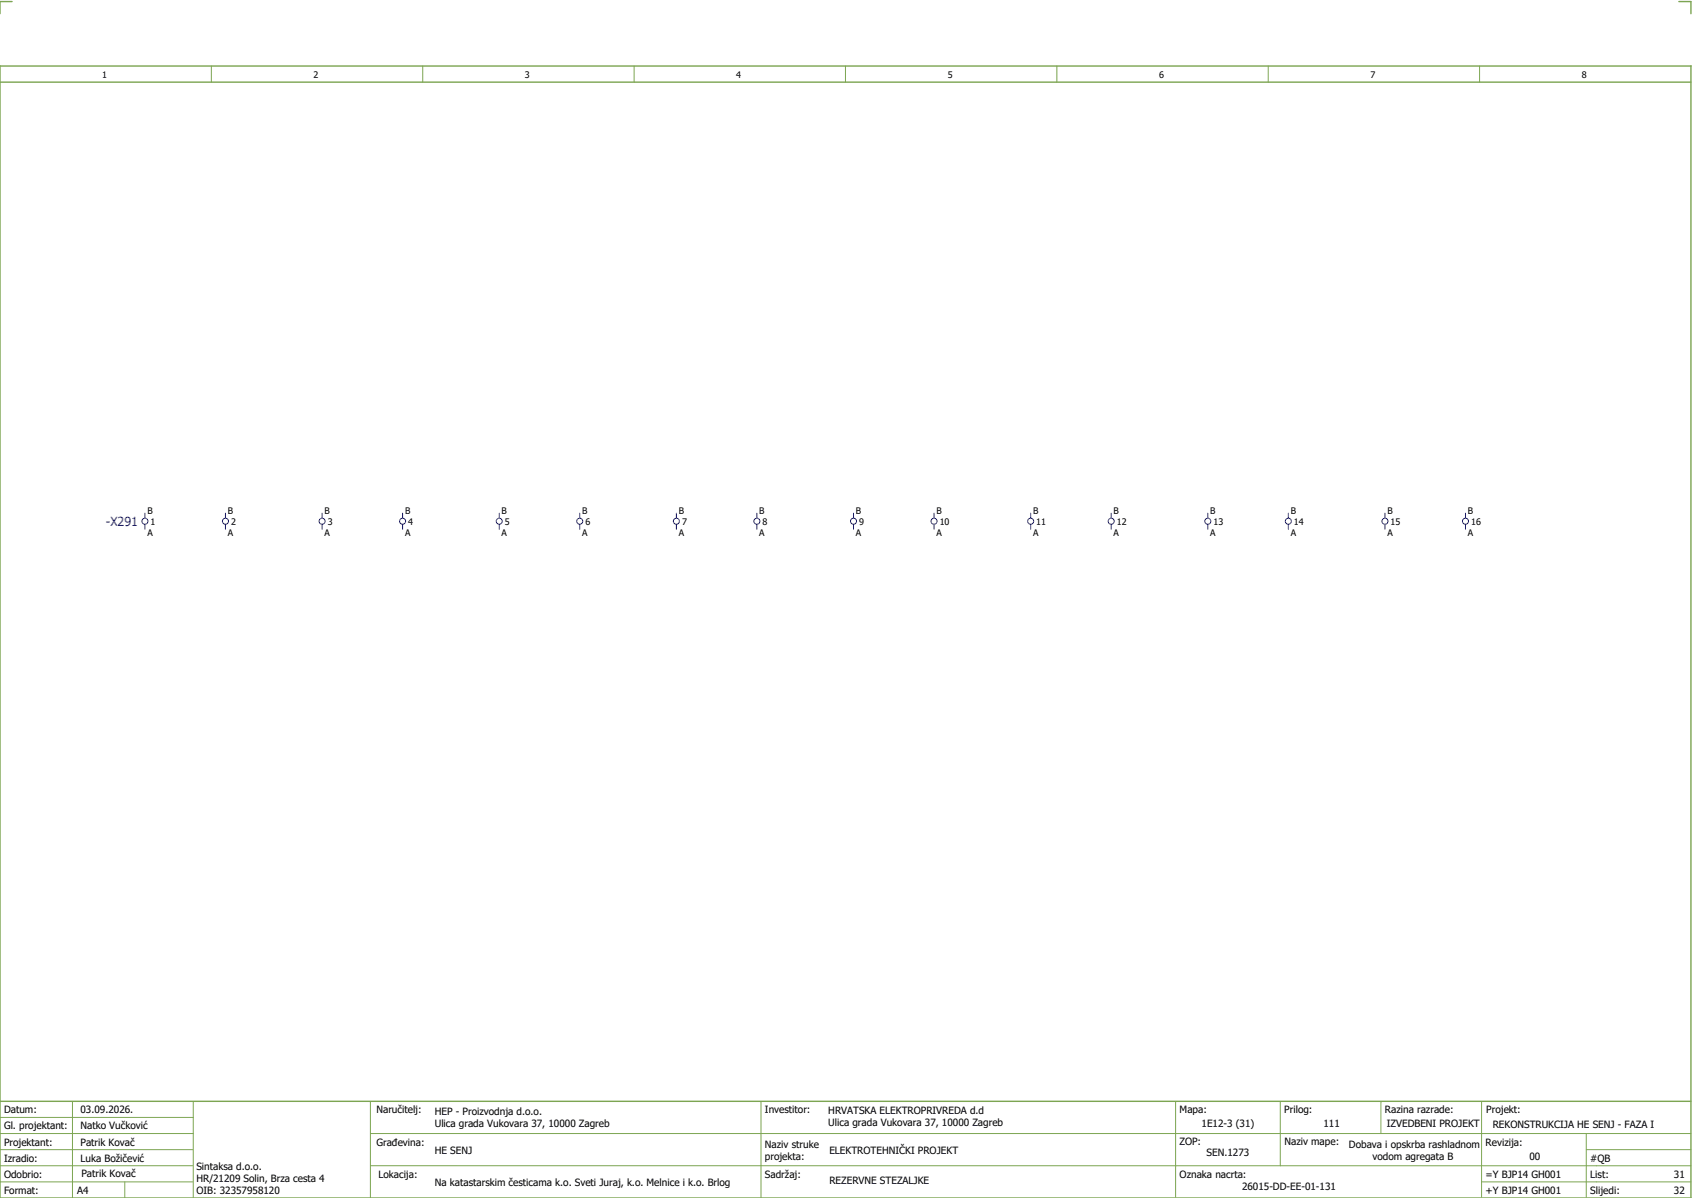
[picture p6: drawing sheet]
<svg xmlns="http://www.w3.org/2000/svg" width="421mm" height="297mm" viewBox="0 0 421 297" stroke-linecap="round" stroke-linejoin="round" font-family="sans-serif">
<path d="M0 16.4h420v281h-420zM3 .4h-3v3M417 .4h3v3M0 20.4h420M0 273.4h420" fill="none" stroke="#7ca552" stroke-width=".35"/>
<g fill="none" stroke="#7ca552" stroke-width=".25">
<path d="M52.5 16.4v4M105 16.4v4M157.5 16.4v4M210 16.4v4M262.5 16.4v4M315 16.4v4M367.5 16.4v4M0 277.4h48M18 273.4v24M48 273.4v24M92 273.4v24M189 273.4v24"/>
<path d="M292 273.4v23.8M318 273.4v16M343 273.4v8M368 273.4v23.8M0 281.4h48M0 285.4h47.8M0 293.4h47.8M31 293.4v4M47.8 289.4h-47.8M92 281.4h328M92 289.4h328M368 293.4h52"/>
<path d="M394 285.4h26M394 281.4v15.8"/>
</g>
<g fill="none" stroke="#00f" stroke-width=".25">
<path d="M36 127.4v1.2M36 130.1v1.3M56 127.4v1.2M56 130.1v1.3M80 127.4v1.2M80 130.1v1.3M100 127.4v1.2M100 130.1v1.3M124 127.4v1.2M124 130.1v1.3M144 127.4v1.2M144 130.1v1.3"/>
<path d="M168 127.4v1.2M168 130.1v1.3M188 127.4v1.2M188 130.1v1.3M212 127.4v1.2M212 130.1v1.3M232 127.4v1.2M232 130.1v1.3M256 127.4v1.2M256 130.1v1.3M276 127.4v1.2M276 130.1v1.3"/>
<path d="M300 127.4v1.2M300 130.1v1.3M320 127.4v1.2M320 130.1v1.3M344 127.4v1.2M344 130.1v1.3M364 127.4v1.2M364 130.1v1.3"/>
<circle cx="36" cy="129.4" r=".75"/>
<circle cx="56" cy="129.4" r=".75"/>
<circle cx="80" cy="129.4" r=".75"/>
<circle cx="100" cy="129.4" r=".75"/>
<circle cx="124" cy="129.4" r=".75"/>
<circle cx="144" cy="129.4" r=".75"/>
<circle cx="168" cy="129.4" r=".75"/>
<circle cx="188" cy="129.4" r=".75"/>
<circle cx="212" cy="129.4" r=".75"/>
<circle cx="232" cy="129.4" r=".75"/>
<circle cx="256" cy="129.4" r=".75"/>
<circle cx="276" cy="129.4" r=".75"/>
<circle cx="300" cy="129.4" r=".75"/>
<circle cx="320" cy="129.4" r=".75"/>
<circle cx="344" cy="129.4" r=".75"/>
<circle cx="364" cy="129.4" r=".75"/>
</g>
<text font-size="3.1" fill="#00f" x="26.3" y="130.6">-X291</text>
<g font-size="2.5">
<text x="1" y="276.4">Datum:</text>
<text x="1" y="280.4">Gl. projektant:</text>
<text x="20" y="276.4">03.09.2026.</text>
<text x="20" y="280.4">Natko Vučković</text>
<text x="93.5" y="276.4">Naručitelj:</text>
<text x="108" y="276.9">HEP - Proizvodnja d.o.o.</text>
<text x="108" y="279.9">Ulica grada Vukovara 37, 10000 Zagreb</text>
<text x="190" y="276.4">Investitor:</text>
<text x="205.7" y="276.6">HRVATSKA ELEKTROPRIVREDA d.d</text>
<text x="205.7" y="279.6">Ulica grada Vukovara 37, 10000 Zagreb</text>
<text x="293" y="276.4">Mapa:</text>
<text x="298.4" y="279.9">1E12-3 (31)</text>
<text x="319" y="276.4">Prilog:</text>
<text x="328.7" y="279.9">111</text>
<text x="344" y="276.4">Razina razrade:</text>
<text x="344.4" y="279.9">IZVEDBENI PROJEKT</text>
<text x="369.2" y="276.3">Projekt:</text>
<text x="370.8" y="279.9">REKONSTRUKCIJA HE SENJ - FAZA I</text>
<text x="1" y="284.4">Projektant:</text>
<text x="20" y="284.4">Patrik Kovač</text>
<text x="93.5" y="284.4">Građevina:</text>
<text x="108" y="286.4">HE SENJ</text>
<text x="190" y="284.9">Naziv struke</text>
<text x="190" y="287.9">projekta:</text>
<text x="206" y="286.5">ELEKTROTEHNIČKI PROJEKT</text>
<text x="293" y="284.3">ZOP:</text>
<text x="299.7" y="286.9">SEN.1273</text>
<text x="319" y="284.3">Naziv mape:</text>
<text x="335.1" y="285">Dobava i opskrba rashladnom</text>
<text x="340.9" y="288">vodom agregata B</text>
<text x="369" y="284.4">Revizija:</text>
<text x="379.9" y="287.9">00</text>
<text x="1" y="288.4">Izradio:</text>
<text x="1" y="292.4">Odobrio:</text>
<text x="20" y="288.4">Luka Božičević</text>
<text x="20.2" y="292.3">Patrik Kovač</text>
<text x="48.8" y="290.4">Sintaksa d.o.o.</text>
<text x="48.8" y="293.4">HR/21209 Solin, Brza cesta 4</text>
<text x="94" y="292.4">Lokacija:</text>
<text x="190" y="292.4">Sadržaj:</text>
<text x="206" y="293.9">REZERVNE STEZALJKE</text>
<text x="293" y="292.4">Oznaka nacrta:</text>
<text x="369" y="292.4">=Y BJP14 GH001</text>
<text x="395" y="292.4">List:</text>
<text x="395" y="288.4">#QB</text>
<text x="415.8" y="292.4">31</text>
<text x="1" y="296.4">Format:</text>
<text x="19.2" y="296.4">A4</text>
<text x="48.8" y="296.4">OIB: 32357958120</text>
<text x="108" y="294.4">Na katastarskim česticama k.o. Sveti Juraj, k.o. Melnice i k.o. Brlog</text>
<text x="308.5" y="295.4">26015-DD-EE-01-131</text>
<text x="369" y="296.4">+Y BJP14 GH001</text>
<text x="395" y="296.4">Slijedi:</text>
<text x="415.8" y="296.4">32</text>
</g>
<g font-size="2.2">
<text x="25.4" y="19.4">1</text>
<text x="77.9" y="19.4">2</text>
<text x="130.4" y="19.4">3</text>
<text x="182.9" y="19.4">4</text>
<text x="235.4" y="19.4">5</text>
<text x="287.9" y="19.4">6</text>
<text x="340.4" y="19.4">7</text>
<text x="392.9" y="19.4">8</text>
<text x="36.6" y="127.5">B</text>
<text x="37.4" y="130.3">1</text>
<text x="56.6" y="127.5">B</text>
<text x="57.4" y="130.3">2</text>
<text x="80.6" y="127.5">B</text>
<text x="81.4" y="130.3">3</text>
<text x="100.6" y="127.5">B</text>
<text x="101.4" y="130.3">4</text>
<text x="124.6" y="127.5">B</text>
<text x="125.4" y="130.3">5</text>
<text x="144.6" y="127.5">B</text>
<text x="145.4" y="130.3">6</text>
<text x="168.6" y="127.5">B</text>
<text x="169.4" y="130.3">7</text>
<text x="188.6" y="127.5">B</text>
<text x="189.4" y="130.3">8</text>
<text x="212.6" y="127.5">B</text>
<text x="213.4" y="130.3">9</text>
<text x="232.6" y="127.5">B</text>
<text x="233.4" y="130.3">10</text>
<text x="256.6" y="127.5">B</text>
<text x="257.4" y="130.3">11</text>
<text x="276.6" y="127.5">B</text>
<text x="277.4" y="130.3">12</text>
<text x="300.6" y="127.5">B</text>
<text x="301.4" y="130.3">13</text>
<text x="320.6" y="127.5">B</text>
<text x="321.4" y="130.3">14</text>
<text x="344.6" y="127.5">B</text>
<text x="345.4" y="130.3">15</text>
<text x="364.6" y="127.5">B</text>
<text x="365.4" y="130.3">16</text>
<text x="36.6" y="133">A</text>
<text x="56.6" y="133">A</text>
<text x="80.6" y="133">A</text>
<text x="100.6" y="133">A</text>
<text x="124.6" y="133">A</text>
<text x="144.6" y="133">A</text>
<text x="168.6" y="133">A</text>
<text x="188.6" y="133">A</text>
<text x="212.6" y="133">A</text>
<text x="232.6" y="133">A</text>
<text x="256.6" y="133">A</text>
<text x="276.6" y="133">A</text>
<text x="300.6" y="133">A</text>
<text x="320.6" y="133">A</text>
<text x="344.6" y="133">A</text>
<text x="364.6" y="133">A</text>
</g>
</svg>
